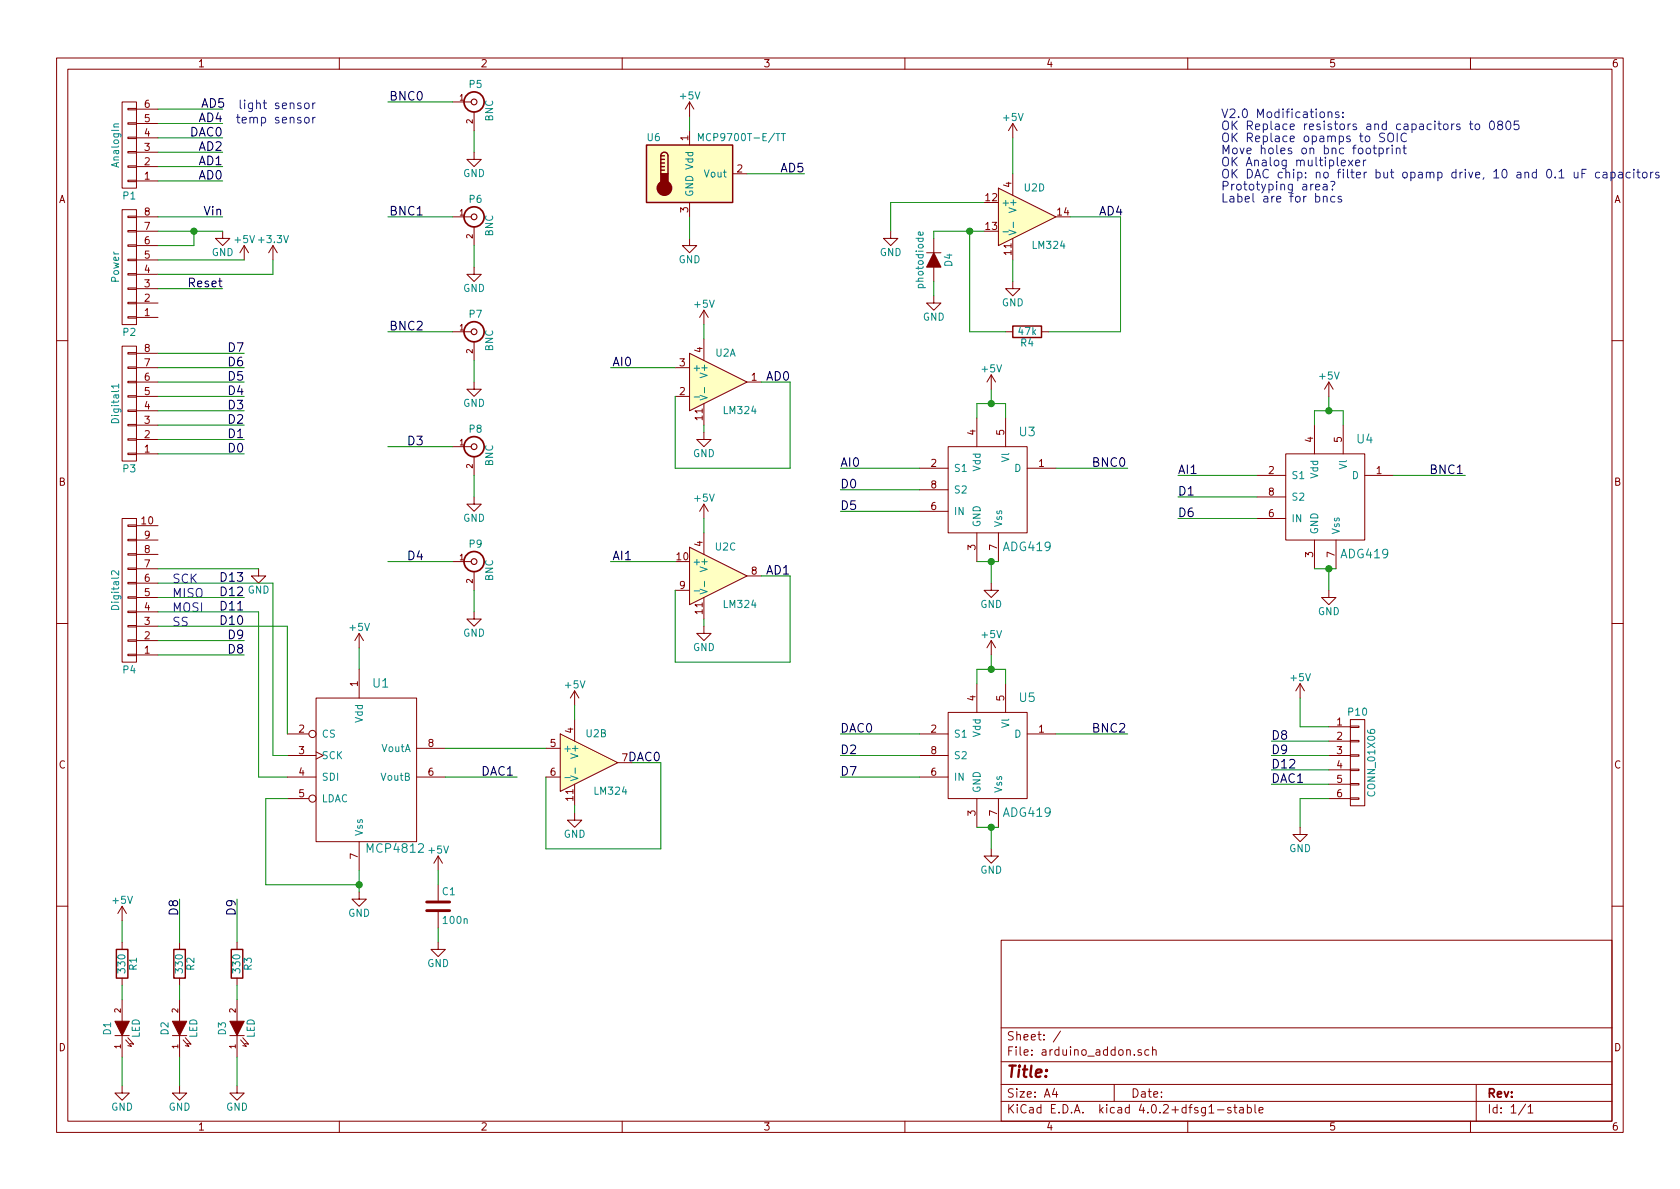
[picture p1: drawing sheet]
EESchema Schematic File Version 2
LIBS:power
LIBS:device
LIBS:transistors
LIBS:conn
LIBS:linear
LIBS:regul
LIBS:74xx
LIBS:cmos4000
LIBS:adc-dac
LIBS:memory
LIBS:xilinx
LIBS:microcontrollers
LIBS:dsp
LIBS:microchip
LIBS:analog_switches
LIBS:motorola
LIBS:texas
LIBS:intel
LIBS:audio
LIBS:interface
LIBS:digital-audio
LIBS:philips
LIBS:display
LIBS:cypress
LIBS:siliconi
LIBS:opto
LIBS:atmel
LIBS:contrib
LIBS:valves
LIBS:sensors
LIBS:rz
LIBS:arduino_addon-cache
EELAYER 25 0
EELAYER END
$Descr A4 11693 8268
encoding utf-8
Sheet 1 1
Title ""
Date ""
Rev ""
Comp ""
Comment1 ""
Comment2 ""
Comment3 ""
Comment4 ""
$EndDescr
$Comp
L CONN_01X08 P3
U 1 1
P 900 2800
F 0 "P3" H 900 3250 50  0000 C CNN
F 1 "Digital1" V 1000 2800 50  0000 C CNN
F 2 "Pin_Headers:Pin_Header_Straight_1x08" H 900 2800 50  0001 C CNN
F 3 "" H 900 2800 50  0000 C CNN
	1    900  2800
	-1   0    0    1   
$EndComp
$Comp
L CONN_01X10 P4
U 1 1
P 900 4100
F 0 "P4" H 900 4650 50  0000 C CNN
F 1 "Digital2" V 1000 4100 50  0000 C CNN
F 2 "Pin_Headers:Pin_Header_Straight_1x10" H 900 4100 50  0001 C CNN
F 3 "" H 900 4100 50  0000 C CNN
	1    900  4100
	-1   0    0    1   
$EndComp
$Comp
L CONN_01X06 P1
U 1 1
P 900 1000
F 0 "P1" H 900 1350 50  0000 C CNN
F 1 "AnalogIn" V 1000 1000 50  0000 C CNN
F 2 "Pin_Headers:Pin_Header_Straight_1x06" H 900 1000 50  0001 C CNN
F 3 "" H 900 1000 50  0000 C CNN
	1    900  1000
	-1   0    0    1   
$EndComp
$Comp
L CONN_01X08 P2
U 1 1
P 900 1850
F 0 "P2" H 900 2300 50  0000 C CNN
F 1 "Power" V 1000 1850 50  0000 C CNN
F 2 "Pin_Headers:Pin_Header_Straight_1x08" H 900 1850 50  0001 C CNN
F 3 "" H 900 1850 50  0000 C CNN
	1    900  1850
	-1   0    0    1   
$EndComp
Text Label 1400 750  0    60   ~ 0
AD5
Text Label 1550 850  2    60   ~ 0
AD4
Text Label 1550 950  2    60   ~ 0
DAC0
Text Label 1550 1050 2    60   ~ 0
AD2
Text Label 1550 1150 2    60   ~ 0
AD1
Text Label 1550 1250 2    60   ~ 0
AD0
$Comp
L GND #PWR01
U 1 1
P 1550 1600
F 0 "#PWR01" H 1550 1350 50  0001 C CNN
F 1 "GND" H 1550 1450 50  0000 C CNN
F 2 "" H 1550 1600 50  0000 C CNN
F 3 "" H 1550 1600 50  0000 C CNN
	1    1550 1600
	1    0    0    -1  
$EndComp
Text Label 1550 1500 2    60   ~ 0
Vin
$Comp
L +5V #PWR02
U 1 1
P 1700 1800
F 0 "#PWR02" H 1700 1650 50  0001 C CNN
F 1 "+5V" H 1700 1940 50  0000 C CNN
F 2 "" H 1700 1800 50  0000 C CNN
F 3 "" H 1700 1800 50  0000 C CNN
	1    1700 1800
	1    0    0    -1  
$EndComp
$Comp
L +3.3V #PWR03
U 1 1
P 1900 1800
F 0 "#PWR03" H 1900 1650 50  0001 C CNN
F 1 "+3.3V" H 1900 1940 50  0000 C CNN
F 2 "" H 1900 1800 50  0000 C CNN
F 3 "" H 1900 1800 50  0000 C CNN
	1    1900 1800
	1    0    0    -1  
$EndComp
Text Label 1550 2000 2    60   ~ 0
Reset
Text Label 1700 4550 2    60   ~ 0
D8
Text Label 1700 4450 2    60   ~ 0
D9
Text Label 1700 4350 2    60   ~ 0
D10
Text Label 1700 4250 2    60   ~ 0
D11
Text Label 1700 3150 2    60   ~ 0
D0
Text Label 1700 3050 2    60   ~ 0
D1
Text Label 1700 2950 2    60   ~ 0
D2
Text Label 1700 2850 2    60   ~ 0
D3
Text Label 1700 2750 2    60   ~ 0
D4
Text Label 1700 2650 2    60   ~ 0
D5
Text Label 1700 2550 2    60   ~ 0
D6
Text Label 1700 2450 2    60   ~ 0
D7
Text Label 1700 4150 2    60   ~ 0
D12
Text Label 1700 4050 2    60   ~ 0
D13
$Comp
L GND #PWR04
U 1 1
P 1800 3950
F 0 "#PWR04" H 1800 3700 50  0001 C CNN
F 1 "GND" H 1800 3800 50  0000 C CNN
F 2 "" H 1800 3950 50  0000 C CNN
F 3 "" H 1800 3950 50  0000 C CNN
	1    1800 3950
	1    0    0    -1  
$EndComp
$Comp
L BNC P5
U 1 1
P 3300 700
F 0 "P5" H 3310 820 50  0000 C CNN
F 1 "BNC" V 3410 640 50  0000 C CNN
F 2 "rzfp:bnc" H 3300 700 50  0001 C CNN
F 3 "" H 3300 700 50  0000 C CNN
F 4 "300-61-816" H 3300 700 60  0001 C CNN "Part Number"
	1    3300 700 
	1    0    0    -1  
$EndComp
$Comp
L GND #PWR05
U 1 1
P 3300 1050
F 0 "#PWR05" H 3300 800 50  0001 C CNN
F 1 "GND" H 3300 900 50  0000 C CNN
F 2 "" H 3300 1050 50  0000 C CNN
F 3 "" H 3300 1050 50  0000 C CNN
	1    3300 1050
	1    0    0    -1  
$EndComp
$Comp
L BNC P7
U 1 1
P 3300 2300
F 0 "P7" H 3310 2420 50  0000 C CNN
F 1 "BNC" V 3410 2240 50  0000 C CNN
F 2 "rzfp:bnc" H 3300 2300 50  0001 C CNN
F 3 "" H 3300 2300 50  0000 C CNN
F 4 "300-61-816" H 3300 2300 60  0001 C CNN "Part Number"
	1    3300 2300
	1    0    0    -1  
$EndComp
$Comp
L GND #PWR06
U 1 1
P 3300 2650
F 0 "#PWR06" H 3300 2400 50  0001 C CNN
F 1 "GND" H 3300 2500 50  0000 C CNN
F 2 "" H 3300 2650 50  0000 C CNN
F 3 "" H 3300 2650 50  0000 C CNN
	1    3300 2650
	1    0    0    -1  
$EndComp
$Comp
L BNC P6
U 1 1
P 3300 1500
F 0 "P6" H 3310 1620 50  0000 C CNN
F 1 "BNC" V 3410 1440 50  0000 C CNN
F 2 "rzfp:bnc" H 3300 1500 50  0001 C CNN
F 3 "" H 3300 1500 50  0000 C CNN
F 4 "300-61-816" H 3300 1500 60  0001 C CNN "Part Number"
	1    3300 1500
	1    0    0    -1  
$EndComp
$Comp
L GND #PWR07
U 1 1
P 3300 1850
F 0 "#PWR07" H 3300 1600 50  0001 C CNN
F 1 "GND" H 3300 1700 50  0000 C CNN
F 2 "" H 3300 1850 50  0000 C CNN
F 3 "" H 3300 1850 50  0000 C CNN
	1    3300 1850
	1    0    0    -1  
$EndComp
$Comp
L BNC P8
U 1 1
P 3300 3100
F 0 "P8" H 3310 3220 50  0000 C CNN
F 1 "BNC" V 3410 3040 50  0000 C CNN
F 2 "rzfp:bnc" H 3300 3100 50  0001 C CNN
F 3 "" H 3300 3100 50  0000 C CNN
F 4 "300-61-816" H 3300 3100 60  0001 C CNN "Part Number"
	1    3300 3100
	1    0    0    -1  
$EndComp
$Comp
L GND #PWR08
U 1 1
P 3300 3450
F 0 "#PWR08" H 3300 3200 50  0001 C CNN
F 1 "GND" H 3300 3300 50  0000 C CNN
F 2 "" H 3300 3450 50  0000 C CNN
F 3 "" H 3300 3450 50  0000 C CNN
	1    3300 3450
	1    0    0    -1  
$EndComp
Text Label 2950 700  2    60   ~ 0
BNC0
Text Label 2950 1500 2    60   ~ 0
BNC1
Text Label 2950 2300 2    60   ~ 0
BNC2
Text Label 2950 3100 2    60   ~ 0
D3
$Comp
L LED D1
U 1 1
P 850 7150
F 0 "D1" H 850 7250 50  0000 C CNN
F 1 "LED" H 850 7050 50  0000 C CNN
F 2 "LEDs:LED-3MM" H 850 7150 50  0001 C CNN
F 3 "" H 850 7150 50  0000 C CNN
F 4 "175-01-529" H 850 7150 60  0001 C CNN "Part Number"
	1    850  7150
	0    -1   -1   0   
$EndComp
$Comp
L R R1
U 1 1
P 850 6700
F 0 "R1" V 930 6700 50  0000 C CNN
F 1 "330" V 850 6700 50  0000 C CNN
F 2 "Resistors_SMD:R_0805_HandSoldering" V 780 6700 50  0001 C CNN
F 3 "" H 850 6700 50  0000 C CNN
F 4 "300-56-784" V 850 6700 60  0001 C CNN "Part Number"
	1    850  6700
	1    0    0    -1  
$EndComp
$Comp
L GND #PWR09
U 1 1
P 850 7550
F 0 "#PWR09" H 850 7300 50  0001 C CNN
F 1 "GND" H 850 7400 50  0000 C CNN
F 2 "" H 850 7550 50  0000 C CNN
F 3 "" H 850 7550 50  0000 C CNN
	1    850  7550
	1    0    0    -1  
$EndComp
$Comp
L MCP9700T-E/TT U6
U 1 1
P 4800 1200
F 0 "U6" H 4550 1450 50  0000 C CNN
F 1 "MCP9700T-E/TT" H 4850 1450 50  0000 L CNN
F 2 "TO_SOT_Packages_THT:TO-92_Inline_Narrow_Oval" H 4900 950 50  0001 L CNN
F 3 "" H 4650 1450 50  0000 C CNN
	1    4800 1200
	1    0    0    -1  
$EndComp
$Comp
L GND #PWR010
U 1 1
P 4800 1650
F 0 "#PWR010" H 4800 1400 50  0001 C CNN
F 1 "GND" H 4800 1500 50  0000 C CNN
F 2 "" H 4800 1650 50  0000 C CNN
F 3 "" H 4800 1650 50  0000 C CNN
	1    4800 1650
	1    0    0    -1  
$EndComp
Text Label 5600 1200 2    60   ~ 0
AD5
Text Notes 2200 750  2    60   ~ 0
light sensor
$Comp
L LM324 U2
U 4 1
P 7150 1500
F 0 "U2" H 7200 1700 50  0000 C CNN
F 1 "LM324" H 7300 1300 50  0000 C CNN
F 2 "Housings_SOIC:SOIC-14_3.9x8.7mm_Pitch1.27mm" H 7100 1600 50  0001 C CNN
F 3 "" H 7200 1700 50  0000 C CNN
F 4 "173-26-668" H 7150 1500 60  0001 C CNN "Part Number"
	4    7150 1500
	1    0    0    -1  
$EndComp
$Comp
L LED D2
U 1 1
P 1250 7150
F 0 "D2" H 1250 7250 50  0000 C CNN
F 1 "LED" H 1250 7050 50  0000 C CNN
F 2 "LEDs:LED-3MM" H 1250 7150 50  0001 C CNN
F 3 "" H 1250 7150 50  0000 C CNN
F 4 "175-01-529" H 1250 7150 60  0001 C CNN "Part Number"
	1    1250 7150
	0    -1   -1   0   
$EndComp
$Comp
L R R2
U 1 1
P 1250 6700
F 0 "R2" V 1330 6700 50  0000 C CNN
F 1 "330" V 1250 6700 50  0000 C CNN
F 2 "Resistors_SMD:R_0805_HandSoldering" V 1180 6700 50  0001 C CNN
F 3 "" H 1250 6700 50  0000 C CNN
F 4 "300-56-784" V 1250 6700 60  0001 C CNN "Part Number"
	1    1250 6700
	1    0    0    -1  
$EndComp
$Comp
L GND #PWR011
U 1 1
P 1250 7550
F 0 "#PWR011" H 1250 7300 50  0001 C CNN
F 1 "GND" H 1250 7400 50  0000 C CNN
F 2 "" H 1250 7550 50  0000 C CNN
F 3 "" H 1250 7550 50  0000 C CNN
	1    1250 7550
	1    0    0    -1  
$EndComp
Text Label 1250 6250 3    60   ~ 0
D8
$Comp
L LED D3
U 1 1
P 1650 7150
F 0 "D3" H 1650 7250 50  0000 C CNN
F 1 "LED" H 1650 7050 50  0000 C CNN
F 2 "LEDs:LED-3MM" H 1650 7150 50  0001 C CNN
F 3 "" H 1650 7150 50  0000 C CNN
F 4 "175-01-529" H 1650 7150 60  0001 C CNN "Part Number"
	1    1650 7150
	0    -1   -1   0   
$EndComp
$Comp
L R R3
U 1 1
P 1650 6700
F 0 "R3" V 1730 6700 50  0000 C CNN
F 1 "330" V 1650 6700 50  0000 C CNN
F 2 "Resistors_SMD:R_0805_HandSoldering" V 1580 6700 50  0001 C CNN
F 3 "" H 1650 6700 50  0000 C CNN
F 4 "300-56-784" V 1650 6700 60  0001 C CNN "Part Number"
	1    1650 6700
	1    0    0    -1  
$EndComp
$Comp
L GND #PWR012
U 1 1
P 1650 7550
F 0 "#PWR012" H 1650 7300 50  0001 C CNN
F 1 "GND" H 1650 7400 50  0000 C CNN
F 2 "" H 1650 7550 50  0000 C CNN
F 3 "" H 1650 7550 50  0000 C CNN
	1    1650 7550
	1    0    0    -1  
$EndComp
Text Label 1650 6250 3    60   ~ 0
D9
$Comp
L LM324 U2
U 1 1
P 5000 2650
F 0 "U2" H 5050 2850 50  0000 C CNN
F 1 "LM324" H 5150 2450 50  0000 C CNN
F 2 "Housings_SOIC:SOIC-14_3.9x8.7mm_Pitch1.27mm" H 4950 2750 50  0001 C CNN
F 3 "" H 5050 2850 50  0000 C CNN
F 4 "173-26-668" H 5000 2650 60  0001 C CNN "Part Number"
	1    5000 2650
	1    0    0    -1  
$EndComp
$Comp
L GND #PWR013
U 1 1
P 4900 3000
F 0 "#PWR013" H 4900 2750 50  0001 C CNN
F 1 "GND" H 4900 2850 50  0000 C CNN
F 2 "" H 4900 3000 50  0000 C CNN
F 3 "" H 4900 3000 50  0000 C CNN
	1    4900 3000
	1    0    0    -1  
$EndComp
Text Label 5500 2650 2    60   ~ 0
AD0
$Comp
L LM324 U2
U 3 1
P 5000 4000
F 0 "U2" H 5050 4200 50  0000 C CNN
F 1 "LM324" H 5150 3800 50  0000 C CNN
F 2 "Housings_SOIC:SOIC-14_3.9x8.7mm_Pitch1.27mm" H 4950 4100 50  0001 C CNN
F 3 "" H 5050 4200 50  0000 C CNN
F 4 "173-26-668" H 5000 4000 60  0001 C CNN "Part Number"
	3    5000 4000
	1    0    0    -1  
$EndComp
$Comp
L GND #PWR014
U 1 1
P 4900 4350
F 0 "#PWR014" H 4900 4100 50  0001 C CNN
F 1 "GND" H 4900 4200 50  0000 C CNN
F 2 "" H 4900 4350 50  0000 C CNN
F 3 "" H 4900 4350 50  0000 C CNN
	1    4900 4350
	1    0    0    -1  
$EndComp
Text Label 5500 4000 2    60   ~ 0
AD1
Text Label 4400 2550 2    60   ~ 0
AI0
Text Label 4400 3900 2    60   ~ 0
AI1
$Comp
L LM324 U2
U 2 1
P 4100 5300
F 0 "U2" H 4150 5500 50  0000 C CNN
F 1 "LM324" H 4250 5100 50  0000 C CNN
F 2 "Housings_SOIC:SOIC-14_3.9x8.7mm_Pitch1.27mm" H 4050 5400 50  0001 C CNN
F 3 "" H 4150 5500 50  0000 C CNN
F 4 "173-26-668" H 4100 5300 60  0001 C CNN "Part Number"
	2    4100 5300
	1    0    0    -1  
$EndComp
$Comp
L GND #PWR015
U 1 1
P 4000 5650
F 0 "#PWR015" H 4000 5400 50  0001 C CNN
F 1 "GND" H 4000 5500 50  0000 C CNN
F 2 "" H 4000 5650 50  0000 C CNN
F 3 "" H 4000 5650 50  0000 C CNN
	1    4000 5650
	1    0    0    -1  
$EndComp
Text Label 4600 5300 2    60   ~ 0
DAC0
Text Notes 2200 850  2    60   ~ 0
temp sensor
$Comp
L D D4
U 1 1
P 6500 1800
F 0 "D4" H 6500 1900 50  0000 C CNN
F 1 "photodiode" H 6500 1700 50  0000 C CNN
F 2 "Diodes_ThroughHole:Diode_DO-41_SOD81_Vertical_AnodeUp" H 6500 1800 50  0001 C CNN
F 3 "" H 6500 1800 50  0000 C CNN
F 4 "175-00-028" H 6500 1800 60  0001 C CNN "Part Number"
	1    6500 1800
	0    1    1    0   
$EndComp
$Comp
L GND #PWR016
U 1 1
P 6500 2050
F 0 "#PWR016" H 6500 1800 50  0001 C CNN
F 1 "GND" H 6500 1900 50  0000 C CNN
F 2 "" H 6500 2050 50  0000 C CNN
F 3 "" H 6500 2050 50  0000 C CNN
	1    6500 2050
	1    0    0    -1  
$EndComp
$Comp
L GND #PWR017
U 1 1
P 7050 1950
F 0 "#PWR017" H 7050 1700 50  0001 C CNN
F 1 "GND" H 7050 1800 50  0000 C CNN
F 2 "" H 7050 1950 50  0000 C CNN
F 3 "" H 7050 1950 50  0000 C CNN
	1    7050 1950
	1    0    0    -1  
$EndComp
Text Label 7650 1500 0    60   ~ 0
AD4
$Comp
L R R4
U 1 1
P 7150 2300
F 0 "R4" V 7230 2300 50  0000 C CNN
F 1 "47k" V 7150 2300 50  0000 C CNN
F 2 "Resistors_SMD:R_0805_HandSoldering" V 7080 2300 50  0001 C CNN
F 3 "" H 7150 2300 50  0000 C CNN
F 4 "300-56-806" V 7150 2300 60  0001 C CNN "Part Number"
	1    7150 2300
	0    1    1    0   
$EndComp
$Comp
L GND #PWR018
U 1 1
P 6200 1600
F 0 "#PWR018" H 6200 1350 50  0001 C CNN
F 1 "GND" H 6200 1450 50  0000 C CNN
F 2 "" H 6200 1600 50  0000 C CNN
F 3 "" H 6200 1600 50  0000 C CNN
	1    6200 1600
	1    0    0    -1  
$EndComp
$Comp
L BNC P9
U 1 1
P 3300 3900
F 0 "P9" H 3310 4020 50  0000 C CNN
F 1 "BNC" V 3410 3840 50  0000 C CNN
F 2 "rzfp:bnc" H 3300 3900 50  0001 C CNN
F 3 "" H 3300 3900 50  0000 C CNN
F 4 "300-61-816" H 3300 3900 60  0001 C CNN "Part Number"
	1    3300 3900
	1    0    0    -1  
$EndComp
$Comp
L GND #PWR021
U 1 1
P 3300 4250
F 0 "#PWR021" H 3300 4000 50  0001 C CNN
F 1 "GND" H 3300 4100 50  0000 C CNN
F 2 "" H 3300 4250 50  0000 C CNN
F 3 "" H 3300 4250 50  0000 C CNN
	1    3300 4250
	1    0    0    -1  
$EndComp
Text Label 2950 3900 2    60   ~ 0
D4
Text Notes 8500 1400 0    60   ~ 0
V2.0 Modifications:\nOK Replace resistors and capacitors to 0805\nOK Replace opamps to SOIC\nMove holes on bnc footprint\nOK Analog multiplexer\nOK DAC chip: no filter but opamp drive, 10 and 0.1 uF capacitors\nPrototyping area?\nLabel are for bncs
Text Notes 1200 4050 0    60   ~ 0
SCK
Text Notes 1200 4150 0    60   ~ 0
MISO
Text Notes 1200 4250 0    60   ~ 0
MOSI
Text Notes 1200 4350 0    60   ~ 0
SS
$Comp
L MCP4812 U1
U 1 1
P 2350 5150
F 0 "U1" H 2650 5550 60  0000 C CNN
F 1 "MCP4812" H 2750 4400 60  0000 C CNN
F 2 "Housings_SOIC:SOIC-8_3.9x4.9mm_Pitch1.27mm" H 2350 5100 60  0001 C CNN
F 3 "" H 2350 5100 60  0000 C CNN
F 4 "300-55-997" H 2350 5150 60  0001 C CNN "Part Number"
	1    2350 5150
	1    0    0    -1  
$EndComp
$Comp
L GND #PWR022
U 1 1
P 2500 6200
F 0 "#PWR022" H 2500 5950 50  0001 C CNN
F 1 "GND" H 2500 6050 50  0000 C CNN
F 2 "" H 2500 6200 50  0000 C CNN
F 3 "" H 2500 6200 50  0000 C CNN
	1    2500 6200
	1    0    0    -1  
$EndComp
$Comp
L +5V #PWR023
U 1 1
P 2500 4500
F 0 "#PWR023" H 2500 4350 50  0001 C CNN
F 1 "+5V" H 2500 4640 50  0000 C CNN
F 2 "" H 2500 4500 50  0000 C CNN
F 3 "" H 2500 4500 50  0000 C CNN
	1    2500 4500
	1    0    0    -1  
$EndComp
$Comp
L C C1
U 1 1
P 3050 6300
F 0 "C1" H 3075 6400 50  0000 L CNN
F 1 "100n" H 3075 6200 50  0000 L CNN
F 2 "Capacitors_SMD:C_0805_HandSoldering" H 3088 6150 50  0001 C CNN
F 3 "" H 3050 6300 50  0000 C CNN
F 4 "300-65-755" H 3050 6300 60  0001 C CNN "Part Number"
	1    3050 6300
	1    0    0    -1  
$EndComp
$Comp
L GND #PWR024
U 1 1
P 3050 6550
F 0 "#PWR024" H 3050 6300 50  0001 C CNN
F 1 "GND" H 3050 6400 50  0000 C CNN
F 2 "" H 3050 6550 50  0000 C CNN
F 3 "" H 3050 6550 50  0000 C CNN
	1    3050 6550
	1    0    0    -1  
$EndComp
$Comp
L +5V #PWR025
U 1 1
P 3050 6050
F 0 "#PWR025" H 3050 5900 50  0001 C CNN
F 1 "+5V" H 3050 6190 50  0000 C CNN
F 2 "" H 3050 6050 50  0000 C CNN
F 3 "" H 3050 6050 50  0000 C CNN
	1    3050 6050
	1    0    0    -1  
$EndComp
$Comp
L +5V #PWR026
U 1 1
P 7050 950
F 0 "#PWR026" H 7050 800 50  0001 C CNN
F 1 "+5V" H 7050 1090 50  0000 C CNN
F 2 "" H 7050 950 50  0000 C CNN
F 3 "" H 7050 950 50  0000 C CNN
	1    7050 950 
	1    0    0    -1  
$EndComp
$Comp
L +5V #PWR027
U 1 1
P 4900 2250
F 0 "#PWR027" H 4900 2100 50  0001 C CNN
F 1 "+5V" H 4900 2390 50  0000 C CNN
F 2 "" H 4900 2250 50  0000 C CNN
F 3 "" H 4900 2250 50  0000 C CNN
	1    4900 2250
	1    0    0    -1  
$EndComp
$Comp
L +5V #PWR028
U 1 1
P 4900 3600
F 0 "#PWR028" H 4900 3450 50  0001 C CNN
F 1 "+5V" H 4900 3740 50  0000 C CNN
F 2 "" H 4900 3600 50  0000 C CNN
F 3 "" H 4900 3600 50  0000 C CNN
	1    4900 3600
	1    0    0    -1  
$EndComp
$Comp
L +5V #PWR029
U 1 1
P 4000 4900
F 0 "#PWR029" H 4000 4750 50  0001 C CNN
F 1 "+5V" H 4000 5040 50  0000 C CNN
F 2 "" H 4000 4900 50  0000 C CNN
F 3 "" H 4000 4900 50  0000 C CNN
	1    4000 4900
	1    0    0    -1  
$EndComp
Wire Wire Line
	1100 750  1550 750 
Wire Wire Line
	1100 850  1550 850 
Wire Wire Line
	1100 950  1550 950 
Wire Wire Line
	1100 1050 1550 1050
Wire Wire Line
	1100 1150 1550 1150
Wire Wire Line
	1100 1250 1550 1250
Wire Wire Line
	1100 1500 1550 1500
Wire Wire Line
	1100 1600 1550 1600
Wire Wire Line
	1350 1600 1350 1700
Wire Wire Line
	1350 1700 1100 1700
Connection ~ 1350 1600
Wire Wire Line
	1100 1800 1700 1800
Wire Wire Line
	1100 1900 1900 1900
Wire Wire Line
	1900 1900 1900 1800
Wire Wire Line
	1100 2000 1550 2000
Wire Wire Line
	1100 4550 1700 4550
Wire Wire Line
	1100 4450 1700 4450
Wire Wire Line
	1100 3150 1700 3150
Wire Wire Line
	1100 3050 1700 3050
Wire Wire Line
	1100 2950 1700 2950
Wire Wire Line
	1100 2850 1700 2850
Wire Wire Line
	1100 2750 1700 2750
Wire Wire Line
	1100 2650 1700 2650
Wire Wire Line
	1100 2550 1700 2550
Wire Wire Line
	1100 2450 1700 2450
Wire Wire Line
	1100 4150 1700 4150
Wire Wire Line
	1100 4050 1900 4050
Wire Wire Line
	1100 3950 1800 3950
Wire Wire Line
	3300 900  3300 1050
Wire Wire Line
	3300 2500 3300 2650
Wire Wire Line
	3300 1700 3300 1850
Wire Wire Line
	3300 3300 3300 3450
Wire Wire Line
	3150 700  2700 700 
Wire Wire Line
	3150 1500 2700 1500
Wire Wire Line
	3150 2300 2700 2300
Wire Wire Line
	3150 3100 2700 3100
Wire Wire Line
	850  6400 850  6550
Wire Wire Line
	850  6850 850  6950
Wire Wire Line
	850  7350 850  7550
Wire Wire Line
	4800 900  4800 800 
Wire Wire Line
	4800 1500 4800 1650
Wire Wire Line
	5200 1200 5600 1200
Wire Wire Line
	1250 6250 1250 6550
Wire Wire Line
	1250 6850 1250 6950
Wire Wire Line
	1250 7350 1250 7550
Wire Wire Line
	1650 6250 1650 6550
Wire Wire Line
	1650 6850 1650 6950
Wire Wire Line
	1650 7350 1650 7550
Wire Wire Line
	4700 2750 4700 3250
Wire Wire Line
	4900 2950 4900 3000
Wire Wire Line
	4900 2350 4900 2250
Wire Wire Line
	5300 2650 5500 2650
Wire Wire Line
	5500 2650 5500 3250
Wire Wire Line
	5500 3250 4700 3250
Wire Wire Line
	4700 4100 4700 4600
Wire Wire Line
	4900 4300 4900 4350
Wire Wire Line
	4900 3700 4900 3600
Wire Wire Line
	5300 4000 5500 4000
Wire Wire Line
	5500 4000 5500 4600
Wire Wire Line
	5500 4600 4700 4600
Wire Wire Line
	4700 2550 4250 2550
Wire Wire Line
	4700 3900 4250 3900
Wire Wire Line
	3800 5400 3800 5900
Wire Wire Line
	4000 5600 4000 5650
Wire Wire Line
	4000 5000 4000 4900
Wire Wire Line
	4400 5300 4600 5300
Wire Wire Line
	4600 5300 4600 5900
Wire Wire Line
	4600 5900 3800 5900
Wire Wire Line
	3100 5200 3800 5200
Wire Wire Line
	6500 1600 6850 1600
Wire Wire Line
	6500 1600 6500 1650
Wire Wire Line
	6500 1950 6500 2050
Wire Wire Line
	7050 1800 7050 1950
Wire Wire Line
	7450 1500 7800 1500
Wire Wire Line
	7800 1500 7800 2300
Wire Wire Line
	7800 2300 7300 2300
Wire Wire Line
	7000 2300 6750 2300
Wire Wire Line
	6750 2300 6750 1600
Connection ~ 6750 1600
Wire Wire Line
	6850 1400 6200 1400
Wire Wire Line
	6200 1400 6200 1600
Wire Wire Line
	7050 1200 7050 950 
Wire Wire Line
	1100 4250 1800 4250
Wire Wire Line
	3300 4100 3300 4250
Wire Wire Line
	3150 3900 2700 3900
Wire Wire Line
	2500 6050 2500 6200
Wire Wire Line
	1100 4350 2000 4350
Wire Wire Line
	2500 4650 2500 4500
Wire Wire Line
	2000 5550 1850 5550
Wire Wire Line
	1850 5550 1850 6150
Wire Wire Line
	1850 6150 2500 6150
Connection ~ 2500 6150
Wire Wire Line
	2000 4350 2000 5100
Wire Wire Line
	1900 4050 1900 5250
Wire Wire Line
	1900 5250 2000 5250
Wire Wire Line
	2000 5400 1800 5400
Wire Wire Line
	1800 5400 1800 4250
Wire Wire Line
	3050 6450 3050 6550
Wire Wire Line
	3050 6150 3050 6050
$Comp
L ADG419 U3
U 1 1
P 6900 3300
F 0 "U3" H 7150 3600 60  0000 C CNN
F 1 "ADG419" H 7150 2800 60  0000 C CNN
F 2 "Housings_SOIC:SOIC-8_3.9x4.9mm_Pitch1.27mm" H 6900 3300 60  0001 C CNN
F 3 "" H 6900 3300 60  0000 C CNN
F 4 "173-21-860" H 6900 3300 60  0001 C CNN "Part Number"
	1    6900 3300
	1    0    0    -1  
$EndComp
Wire Wire Line
	6900 3900 6900 4050
$Comp
L GND #PWR030
U 1 1
P 6900 4050
F 0 "#PWR030" H 6900 3800 50  0001 C CNN
F 1 "GND" H 6900 3900 50  0000 C CNN
F 2 "" H 6900 4050 50  0000 C CNN
F 3 "" H 6900 4050 50  0000 C CNN
	1    6900 4050
	1    0    0    -1  
$EndComp
Wire Wire Line
	6800 2900 6800 2800
Wire Wire Line
	6800 2800 7000 2800
Wire Wire Line
	7000 2800 7000 2900
Wire Wire Line
	6900 2800 6900 2700
Connection ~ 6900 2800
$Comp
L +5V #PWR031
U 1 1
P 6900 2700
F 0 "#PWR031" H 6900 2550 50  0001 C CNN
F 1 "+5V" H 6900 2840 50  0000 C CNN
F 2 "" H 6900 2700 50  0000 C CNN
F 3 "" H 6900 2700 50  0000 C CNN
	1    6900 2700
	1    0    0    -1  
$EndComp
Wire Wire Line
	7350 3250 7850 3250
Text Label 7600 3250 0    60   ~ 0
BNC0
Wire Wire Line
	6400 3250 5850 3250
Text Label 5850 3250 0    60   ~ 0
AI0
Wire Wire Line
	6400 3400 5850 3400
Text Label 5850 3400 0    60   ~ 0
D0
Wire Wire Line
	6400 3550 5850 3550
Text Label 5850 3550 0    60   ~ 0
D5
$Comp
L ADG419 U4
U 1 1
P 9250 3350
F 0 "U4" H 9500 3650 60  0000 C CNN
F 1 "ADG419" H 9500 2850 60  0000 C CNN
F 2 "Housings_SOIC:SOIC-8_3.9x4.9mm_Pitch1.27mm" H 9250 3350 60  0001 C CNN
F 3 "" H 9250 3350 60  0000 C CNN
F 4 "173-21-860" H 9250 3350 60  0001 C CNN "Part Number"
	1    9250 3350
	1    0    0    -1  
$EndComp
Wire Wire Line
	9250 3950 9250 4100
$Comp
L GND #PWR032
U 1 1
P 9250 4100
F 0 "#PWR032" H 9250 3850 50  0001 C CNN
F 1 "GND" H 9250 3950 50  0000 C CNN
F 2 "" H 9250 4100 50  0000 C CNN
F 3 "" H 9250 4100 50  0000 C CNN
	1    9250 4100
	1    0    0    -1  
$EndComp
Wire Wire Line
	9150 2950 9150 2850
Wire Wire Line
	9150 2850 9350 2850
Wire Wire Line
	9350 2850 9350 2950
Wire Wire Line
	9250 2850 9250 2750
Connection ~ 9250 2850
$Comp
L +5V #PWR033
U 1 1
P 9250 2750
F 0 "#PWR033" H 9250 2600 50  0001 C CNN
F 1 "+5V" H 9250 2890 50  0000 C CNN
F 2 "" H 9250 2750 50  0000 C CNN
F 3 "" H 9250 2750 50  0000 C CNN
	1    9250 2750
	1    0    0    -1  
$EndComp
Wire Wire Line
	9700 3300 10200 3300
Text Label 9950 3300 0    60   ~ 0
BNC1
Wire Wire Line
	8750 3300 8200 3300
Text Label 8200 3300 0    60   ~ 0
AI1
Wire Wire Line
	8750 3450 8200 3450
Text Label 8200 3450 0    60   ~ 0
D1
Wire Wire Line
	8750 3600 8200 3600
Text Label 8200 3600 0    60   ~ 0
D6
$Comp
L ADG419 U5
U 1 1
P 6900 5150
F 0 "U5" H 7150 5450 60  0000 C CNN
F 1 "ADG419" H 7150 4650 60  0000 C CNN
F 2 "Housings_SOIC:SOIC-8_3.9x4.9mm_Pitch1.27mm" H 6900 5150 60  0001 C CNN
F 3 "" H 6900 5150 60  0000 C CNN
F 4 "173-21-860" H 6900 5150 60  0001 C CNN "Part Number"
	1    6900 5150
	1    0    0    -1  
$EndComp
Wire Wire Line
	6900 5750 6900 5900
$Comp
L GND #PWR034
U 1 1
P 6900 5900
F 0 "#PWR034" H 6900 5650 50  0001 C CNN
F 1 "GND" H 6900 5750 50  0000 C CNN
F 2 "" H 6900 5900 50  0000 C CNN
F 3 "" H 6900 5900 50  0000 C CNN
	1    6900 5900
	1    0    0    -1  
$EndComp
Wire Wire Line
	6800 4750 6800 4650
Wire Wire Line
	6800 4650 7000 4650
Wire Wire Line
	7000 4650 7000 4750
Wire Wire Line
	6900 4650 6900 4550
Connection ~ 6900 4650
$Comp
L +5V #PWR035
U 1 1
P 6900 4550
F 0 "#PWR035" H 6900 4400 50  0001 C CNN
F 1 "+5V" H 6900 4690 50  0000 C CNN
F 2 "" H 6900 4550 50  0000 C CNN
F 3 "" H 6900 4550 50  0000 C CNN
	1    6900 4550
	1    0    0    -1  
$EndComp
Wire Wire Line
	7350 5100 7850 5100
Text Label 7600 5100 0    60   ~ 0
BNC2
Wire Wire Line
	6400 5100 5850 5100
Text Label 5850 5100 0    60   ~ 0
DAC0
Wire Wire Line
	6400 5250 5850 5250
Text Label 5850 5250 0    60   ~ 0
D2
Wire Wire Line
	6400 5400 5850 5400
Text Label 5850 5400 0    60   ~ 0
D7
Wire Wire Line
	3100 5400 3600 5400
Text Label 3350 5400 0    60   ~ 0
DAC1
$Comp
L CONN_01X06 P10
U 1 1
P 9450 5300
F 0 "P10" H 9450 5650 50  0000 C CNN
F 1 "CONN_01X06" V 9550 5300 50  0000 C CNN
F 2 "Pin_Headers:Pin_Header_Straight_1x06" H 9450 5300 50  0001 C CNN
F 3 "" H 9450 5300 50  0000 C CNN
	1    9450 5300
	1    0    0    -1  
$EndComp
Wire Wire Line
	9250 5550 9050 5550
Wire Wire Line
	9050 5550 9050 5750
$Comp
L GND #PWR036
U 1 1
P 9050 5750
F 0 "#PWR036" H 9050 5500 50  0001 C CNN
F 1 "GND" H 9050 5600 50  0000 C CNN
F 2 "" H 9050 5750 50  0000 C CNN
F 3 "" H 9050 5750 50  0000 C CNN
	1    9050 5750
	1    0    0    -1  
$EndComp
Wire Wire Line
	9250 5050 9050 5050
Wire Wire Line
	9050 5050 9050 4850
Wire Wire Line
	9250 5150 8850 5150
Text Label 8850 5150 0    60   ~ 0
D8
Wire Wire Line
	8850 5250 9250 5250
Text Label 8850 5250 0    60   ~ 0
D9
Wire Wire Line
	9250 5350 8850 5350
Text Label 8850 5350 0    60   ~ 0
D12
Wire Wire Line
	9250 5450 8850 5450
Text Label 8850 5450 0    60   ~ 0
DAC1
$Comp
L +5V #PWR037
U 1 1
P 9050 4850
F 0 "#PWR037" H 9050 4700 50  0001 C CNN
F 1 "+5V" H 9050 4990 50  0000 C CNN
F 2 "" H 9050 4850 50  0000 C CNN
F 3 "" H 9050 4850 50  0000 C CNN
	1    9050 4850
	1    0    0    -1  
$EndComp
Wire Wire Line
	6950 5750 6800 5750
Connection ~ 6900 5750
Wire Wire Line
	6800 3900 6950 3900
Connection ~ 6900 3900
Wire Wire Line
	9150 3950 9300 3950
Connection ~ 9250 3950
$Comp
L +5V #PWR?
U 1 1
P 4800 800
F 0 "#PWR?" H 4800 650 50  0001 C CNN
F 1 "+5V" H 4800 940 50  0000 C CNN
F 2 "" H 4800 800 50  0000 C CNN
F 3 "" H 4800 800 50  0000 C CNN
	1    4800 800 
	1    0    0    -1  
$EndComp
$Comp
L +5V #PWR?
U 1 1
P 850 6400
F 0 "#PWR?" H 850 6250 50  0001 C CNN
F 1 "+5V" H 850 6540 50  0000 C CNN
F 2 "" H 850 6400 50  0000 C CNN
F 3 "" H 850 6400 50  0000 C CNN
	1    850  6400
	1    0    0    -1  
$EndComp
$EndSCHEMATC
